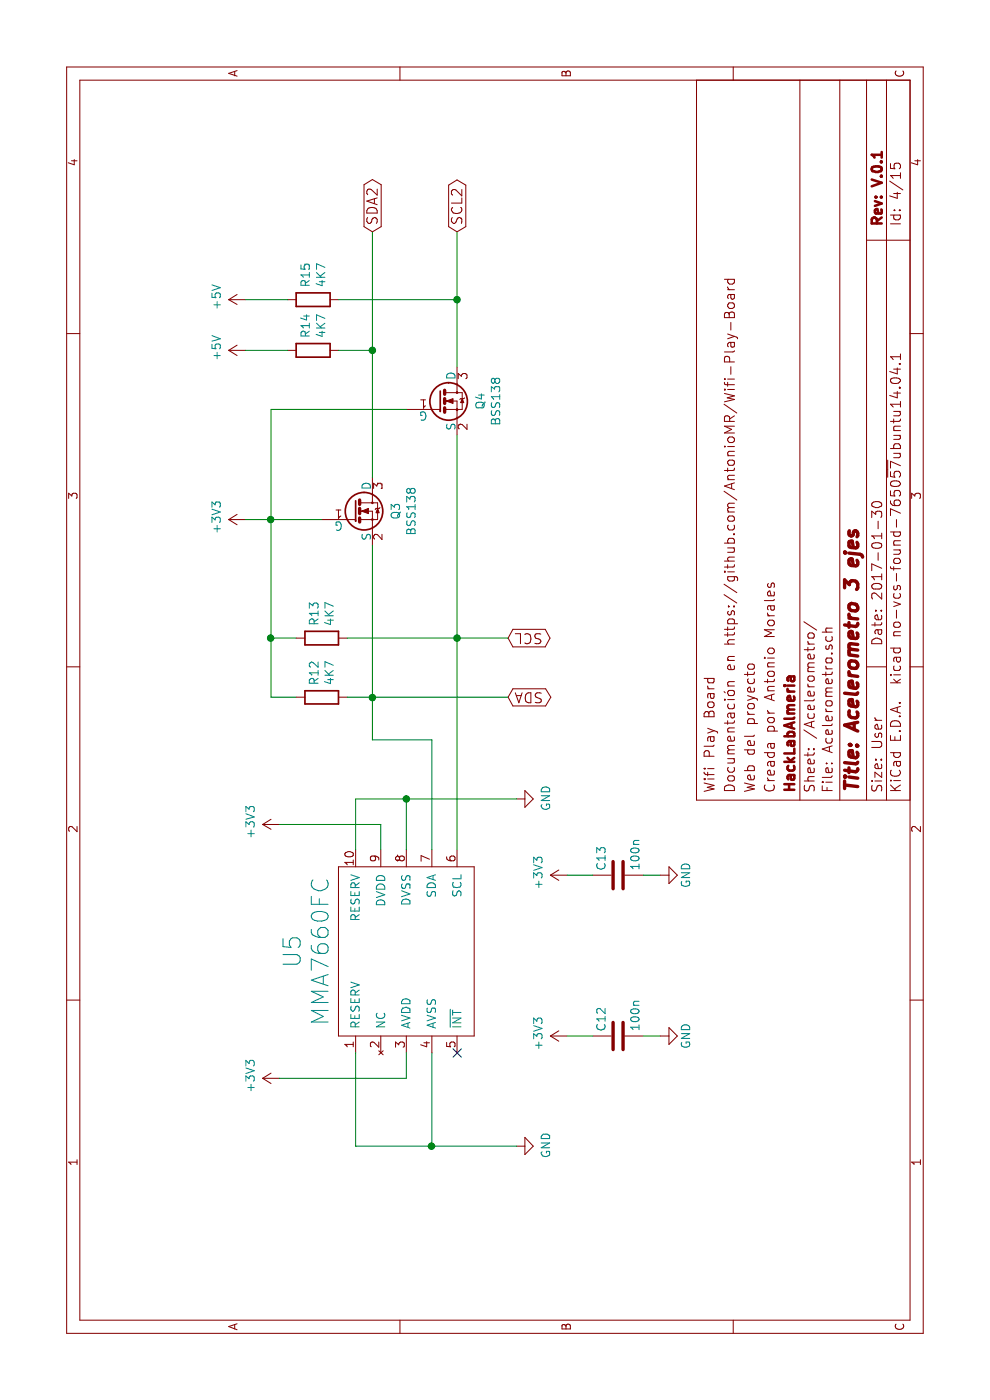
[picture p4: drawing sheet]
EESchema Schematic File Version 2
LIBS:power
LIBS:device
LIBS:transistors
LIBS:conn
LIBS:linear
LIBS:regul
LIBS:74xx
LIBS:cmos4000
LIBS:adc-dac
LIBS:memory
LIBS:xilinx
LIBS:microcontrollers
LIBS:dsp
LIBS:microchip
LIBS:analog_switches
LIBS:motorola
LIBS:texas
LIBS:intel
LIBS:audio
LIBS:interface
LIBS:digital-audio
LIBS:philips
LIBS:display
LIBS:cypress
LIBS:siliconi
LIBS:opto
LIBS:atmel
LIBS:contrib
LIBS:valves
LIBS:Interfaces
LIBS:Microcontroladores
LIBS:connector
LIBS:Pasivos
LIBS:matriz_led
LIBS:Sensores
LIBS:Reles
LIBS:Reguladores
LIBS:Transistores
LIBS:Wifi_PB-cache
EELAYER 26 0
EELAYER END
$Descr User 8268 5846
encoding utf-8
Sheet 4 15
Title "Acelerometro 3 ejes"
Date "2017-01-30"
Rev "V.0.1"
Comp "HackLabAlmeria"
Comment1 "Creada por Antonio Morales"
Comment2 "Web del proyecto "
Comment3 "Documentación en https://github.com/AntonioMR/Wifi-Play-Board"
Comment4 "Wifi Play Board"
$EndDescr
$Comp
L BSS138 Q3
U 1 1
P 5250 2100
F 0 "Q3" V 5486 2100 50  0000 C CNN
F 1 "BSS138" V 5577 2100 50  0000 C CNN
F 2 "TO_SOT_Packages_SMD:SOT-23" H 5450 2025 50  0001 L CIN
F 3 "http://www.tme.eu/es/Document/b68bac297b25bd7df5ef74b3715fd3b4/BSS138P.215.pdf" H 5668 2100 50  0001 C CNN
F 4 "nxp" H 5250 2100 60  0001 C CNN "Fabricante"
F 5 "BSS138P.215" H 5250 2100 60  0001 C CNN "Ref"
F 6 "~" H 5250 2100 60  0001 C CNN "Potencia"
F 7 "~" H 5250 2100 60  0001 C CNN "Tolerancia"
F 8 "tme" H 5250 2100 60  0001 C CNN "Provedor"
F 9 "BSS138P.215" H 5250 2100 60  0001 C CNN "Ref_Proveedor"
	1    5250 2100
	0    1    1    0   
$EndComp
$Comp
L +3V3 #PWR041
U 1 1
P 5200 1450
F 0 "#PWR041" H 5200 1300 50  0001 C CNN
F 1 "+3V3" H 5215 1623 50  0000 C CNN
F 2 "" H 5200 1450 50  0000 C CNN
F 3 "" H 5200 1450 50  0000 C CNN
	1    5200 1450
	1    0    0    -1  
$EndComp
$Comp
L R R12
U 1 1
P 4150 1900
F 0 "R12" H 4220 1946 50  0000 L CNN
F 1 "4K7" H 4220 1855 50  0000 L CNN
F 2 "Resistencias:R_0805" V 4080 1900 50  0001 C CNN
F 3 "" H 4150 1900 50  0000 C CNN
F 4 "VISHAY" H 1900 2300 60  0001 C CNN "Fabricante"
F 5 "CRCW08054K70FKEA" H 1900 2300 60  0001 C CNN "Ref"
F 6 "1/8W" H 1900 2300 60  0001 C CNN "Potencia"
F 7 "1%" H 1900 2300 60  0001 C CNN "Tolerancia"
F 8 "TME" H 1900 2300 60  0001 C CNN "Provedor"
F 9 "CRCW08054K70FKEA" H 1900 2300 60  0001 C CNN "Ref_Proveedor"
	1    4150 1900
	1    0    0    -1  
$EndComp
Text GLabel 6900 2200 2    60   BiDi ~ 0
SDA2
Text GLabel 6900 2700 2    60   BiDi ~ 0
SCL2
$Comp
L BSS138 Q4
U 1 1
P 5900 2600
F 0 "Q4" V 6136 2600 50  0000 C CNN
F 1 "BSS138" V 6227 2600 50  0000 C CNN
F 2 "TO_SOT_Packages_SMD:SOT-23" H 6100 2525 50  0001 L CIN
F 3 "http://www.tme.eu/es/Document/b68bac297b25bd7df5ef74b3715fd3b4/BSS138P.215.pdf" H 6318 2600 50  0001 C CNN
F 4 "nxp" H 5900 2600 60  0001 C CNN "Fabricante"
F 5 "BSS138P.215" H 5900 2600 60  0001 C CNN "Ref"
F 6 "~" H 5900 2600 60  0001 C CNN "Potencia"
F 7 "~" H 5900 2600 60  0001 C CNN "Tolerancia"
F 8 "tme" H 5900 2600 60  0001 C CNN "Provedor"
F 9 "BSS138P.215" H 5900 2600 60  0001 C CNN "Ref_Proveedor"
	1    5900 2600
	0    1    1    0   
$EndComp
$Comp
L +5V #PWR042
U 1 1
P 6200 1450
F 0 "#PWR042" H 6200 1300 50  0001 C CNN
F 1 "+5V" H 6215 1623 50  0000 C CNN
F 2 "" H 6200 1450 50  0000 C CNN
F 3 "" H 6200 1450 50  0000 C CNN
	1    6200 1450
	1    0    0    -1  
$EndComp
$Comp
L +5V #PWR043
U 1 1
P 6500 1450
F 0 "#PWR043" H 6500 1300 50  0001 C CNN
F 1 "+5V" H 6515 1623 50  0000 C CNN
F 2 "" H 6500 1450 50  0000 C CNN
F 3 "" H 6500 1450 50  0000 C CNN
	1    6500 1450
	1    0    0    -1  
$EndComp
$Comp
L MMA7660FC U5
U 1 1
P 2650 2400
F 0 "U5" H 2650 3077 100 0000 C CNN
F 1 "MMA7660FC" H 2650 2911 100 0000 C CNN
F 2 "Housings_DFN_QFN:DFN-10-1EP_3x3mm_Pitch0.5mm" H 2500 2400 100 0001 C CNN
F 3 "http://docs-europe.electrocomponents.com/webdocs/0ef4/0900766b80ef40cf.pdf" H 2500 2400 100 0001 C CNN
F 4 "freescale" H 2650 2400 60  0001 C CNN "Fabricante"
F 5 "MMA7660FCT" H 2650 2400 60  0001 C CNN "Ref"
F 6 "~" H 2650 2400 60  0001 C CNN "Potencia"
F 7 "~" H 2650 2400 60  0001 C CNN "Tolerancia"
F 8 "rs" H 2650 2400 60  0001 C CNN "Provedor"
F 9 "801-6873" H 2650 2400 60  0001 C CNN "Ref_Proveedor"
	1    2650 2400
	1    0    0    -1  
$EndComp
$Comp
L GND #PWR044
U 1 1
P 3550 3050
F 0 "#PWR044" H 3550 2800 50  0001 C CNN
F 1 "GND" H 3555 2877 50  0000 C CNN
F 2 "" H 3550 3050 50  0000 C CNN
F 3 "" H 3550 3050 50  0000 C CNN
	1    3550 3050
	1    0    0    -1  
$EndComp
$Comp
L GND #PWR045
U 1 1
P 1500 3050
F 0 "#PWR045" H 1500 2800 50  0001 C CNN
F 1 "GND" H 1505 2877 50  0000 C CNN
F 2 "" H 1500 3050 50  0000 C CNN
F 3 "" H 1500 3050 50  0000 C CNN
	1    1500 3050
	1    0    0    -1  
$EndComp
$Comp
L +3V3 #PWR046
U 1 1
P 1900 1650
F 0 "#PWR046" H 1900 1500 50  0001 C CNN
F 1 "+3V3" H 1915 1823 50  0000 C CNN
F 2 "" H 1900 1650 50  0000 C CNN
F 3 "" H 1900 1650 50  0000 C CNN
	1    1900 1650
	1    0    0    -1  
$EndComp
$Comp
L +3V3 #PWR047
U 1 1
P 3400 1650
F 0 "#PWR047" H 3400 1500 50  0001 C CNN
F 1 "+3V3" H 3415 1823 50  0000 C CNN
F 2 "" H 3400 1650 50  0000 C CNN
F 3 "" H 3400 1650 50  0000 C CNN
	1    3400 1650
	1    0    0    -1  
$EndComp
$Comp
L R R13
U 1 1
P 4500 1900
F 0 "R13" H 4570 1946 50  0000 L CNN
F 1 "4K7" H 4570 1855 50  0000 L CNN
F 2 "Resistencias:R_0805" V 4430 1900 50  0001 C CNN
F 3 "" H 4500 1900 50  0000 C CNN
F 4 "VISHAY" H 1900 2300 60  0001 C CNN "Fabricante"
F 5 "CRCW08054K70FKEA" H 1900 2300 60  0001 C CNN "Ref"
F 6 "1/8W" H 1900 2300 60  0001 C CNN "Potencia"
F 7 "1%" H 1900 2300 60  0001 C CNN "Tolerancia"
F 8 "TME" H 1900 2300 60  0001 C CNN "Provedor"
F 9 "CRCW08054K70FKEA" H 1900 2300 60  0001 C CNN "Ref_Proveedor"
	1    4500 1900
	1    0    0    -1  
$EndComp
$Comp
L R R14
U 1 1
P 6200 1850
F 0 "R14" H 6270 1896 50  0000 L CNN
F 1 "4K7" H 6270 1805 50  0000 L CNN
F 2 "Resistencias:R_0805" V 6130 1850 50  0001 C CNN
F 3 "" H 6200 1850 50  0000 C CNN
F 4 "VISHAY" H 1900 2300 60  0001 C CNN "Fabricante"
F 5 "CRCW08054K70FKEA" H 1900 2300 60  0001 C CNN "Ref"
F 6 "1/8W" H 1900 2300 60  0001 C CNN "Potencia"
F 7 "1%" H 1900 2300 60  0001 C CNN "Tolerancia"
F 8 "TME" H 1900 2300 60  0001 C CNN "Provedor"
F 9 "CRCW08054K70FKEA" H 1900 2300 60  0001 C CNN "Ref_Proveedor"
	1    6200 1850
	1    0    0    -1  
$EndComp
$Comp
L R R15
U 1 1
P 6500 1850
F 0 "R15" H 6570 1896 50  0000 L CNN
F 1 "4K7" H 6570 1805 50  0000 L CNN
F 2 "Resistencias:R_0805" V 6430 1850 50  0001 C CNN
F 3 "" H 6500 1850 50  0000 C CNN
F 4 "VISHAY" H 1900 2300 60  0001 C CNN "Fabricante"
F 5 "CRCW08054K70FKEA" H 1900 2300 60  0001 C CNN "Ref"
F 6 "1/8W" H 1900 2300 60  0001 C CNN "Potencia"
F 7 "1%" H 1900 2300 60  0001 C CNN "Tolerancia"
F 8 "TME" H 1900 2300 60  0001 C CNN "Provedor"
F 9 "CRCW08054K70FKEA" H 1900 2300 60  0001 C CNN "Ref_Proveedor"
	1    6500 1850
	1    0    0    -1  
$EndComp
$Comp
L C C12
U 1 1
P 2150 3650
F 0 "C12" H 2175 3750 50  0000 L CNN
F 1 "100n" H 2175 3550 50  0000 L CNN
F 2 "Capacitors_SMD:C_0805" H 2188 3500 50  0001 C CNN
F 3 "" H 2150 3650 50  0000 C CNN
F 4 "SAMSUNG" H 6450 1350 60  0001 C CNN "Fabricante"
F 5 "CL21B104KBCNNNC" H 6450 1350 60  0001 C CNN "Ref"
F 6 "~" H 6450 1350 60  0001 C CNN "Potencia"
F 7 "~" H 6450 1350 60  0001 C CNN "Tolerancia"
F 8 "TME" H 6450 1350 60  0001 C CNN "Provedor"
F 9 "CL21B104KBCNNNC" H 6450 1350 60  0001 C CNN "Ref_Proveedor"
	1    2150 3650
	1    0    0    -1  
$EndComp
$Comp
L GND #PWR048
U 1 1
P 2150 3900
F 0 "#PWR048" H 2150 3650 50  0001 C CNN
F 1 "GND" H 2150 3750 50  0000 C CNN
F 2 "" H 2150 3900 50  0000 C CNN
F 3 "" H 2150 3900 50  0000 C CNN
	1    2150 3900
	1    0    0    -1  
$EndComp
$Comp
L C C13
U 1 1
P 3100 3650
F 0 "C13" H 3125 3750 50  0000 L CNN
F 1 "100n" H 3125 3550 50  0000 L CNN
F 2 "Capacitors_SMD:C_0805" H 3138 3500 50  0001 C CNN
F 3 "" H 3100 3650 50  0000 C CNN
F 4 "SAMSUNG" H 6450 1350 60  0001 C CNN "Fabricante"
F 5 "CL21B104KBCNNNC" H 6450 1350 60  0001 C CNN "Ref"
F 6 "~" H 6450 1350 60  0001 C CNN "Potencia"
F 7 "~" H 6450 1350 60  0001 C CNN "Tolerancia"
F 8 "TME" H 6450 1350 60  0001 C CNN "Provedor"
F 9 "CL21B104KBCNNNC" H 6450 1350 60  0001 C CNN "Ref_Proveedor"
	1    3100 3650
	1    0    0    -1  
$EndComp
$Comp
L GND #PWR049
U 1 1
P 3100 3900
F 0 "#PWR049" H 3100 3650 50  0001 C CNN
F 1 "GND" H 3100 3750 50  0000 C CNN
F 2 "" H 3100 3900 50  0000 C CNN
F 3 "" H 3100 3900 50  0000 C CNN
	1    3100 3900
	1    0    0    -1  
$EndComp
$Comp
L +3V3 #PWR050
U 1 1
P 2150 3350
F 0 "#PWR050" H 2150 3200 50  0001 C CNN
F 1 "+3V3" H 2165 3523 50  0000 C CNN
F 2 "" H 2150 3350 50  0000 C CNN
F 3 "" H 2150 3350 50  0000 C CNN
	1    2150 3350
	1    0    0    -1  
$EndComp
$Comp
L +3V3 #PWR051
U 1 1
P 3100 3350
F 0 "#PWR051" H 3100 3200 50  0001 C CNN
F 1 "+3V3" H 3115 3523 50  0000 C CNN
F 2 "" H 3100 3350 50  0000 C CNN
F 3 "" H 3100 3350 50  0000 C CNN
	1    3100 3350
	1    0    0    -1  
$EndComp
Text GLabel 4150 3000 3    60   BiDi ~ 0
SDA
Text GLabel 4500 3000 3    60   BiDi ~ 0
SCL
Wire Wire Line
	5850 1600 5850 2400
Wire Wire Line
	4150 1600 5850 1600
Wire Wire Line
	5200 1450 5200 1900
Connection ~ 5200 1600
Wire Wire Line
	4150 1750 4150 1600
Wire Wire Line
	4500 1750 4500 1600
Connection ~ 4500 1600
Wire Wire Line
	4500 2050 4500 3000
Wire Wire Line
	3250 2700 5700 2700
Wire Wire Line
	3900 2200 5050 2200
Wire Wire Line
	4150 2050 4150 3000
Wire Wire Line
	5450 2200 6900 2200
Wire Wire Line
	6100 2700 6900 2700
Wire Wire Line
	6200 2000 6200 2200
Connection ~ 6200 2200
Wire Wire Line
	6500 2000 6500 2700
Connection ~ 6500 2700
Wire Wire Line
	6200 1700 6200 1450
Wire Wire Line
	6500 1700 6500 1450
Wire Wire Line
	3250 2100 3550 2100
Wire Wire Line
	2050 2550 1500 2550
Connection ~ 1500 2550
Wire Wire Line
	1500 2100 2050 2100
Wire Wire Line
	3250 2400 3550 2400
Wire Wire Line
	3550 2100 3550 3050
Connection ~ 3550 2400
Wire Wire Line
	1500 2100 1500 3050
Wire Wire Line
	2050 2400 1900 2400
Wire Wire Line
	1900 2400 1900 1650
Wire Wire Line
	3250 2250 3400 2250
Wire Wire Line
	3400 2250 3400 1650
Connection ~ 4500 2700
Wire Wire Line
	3900 2200 3900 2550
Wire Wire Line
	3900 2550 3250 2550
Connection ~ 4150 2200
Wire Wire Line
	2150 3500 2150 3350
Wire Wire Line
	2150 3900 2150 3800
Wire Wire Line
	3100 3500 3100 3350
Wire Wire Line
	3100 3900 3100 3800
NoConn ~ 2050 2700
$EndSCHEMATC
